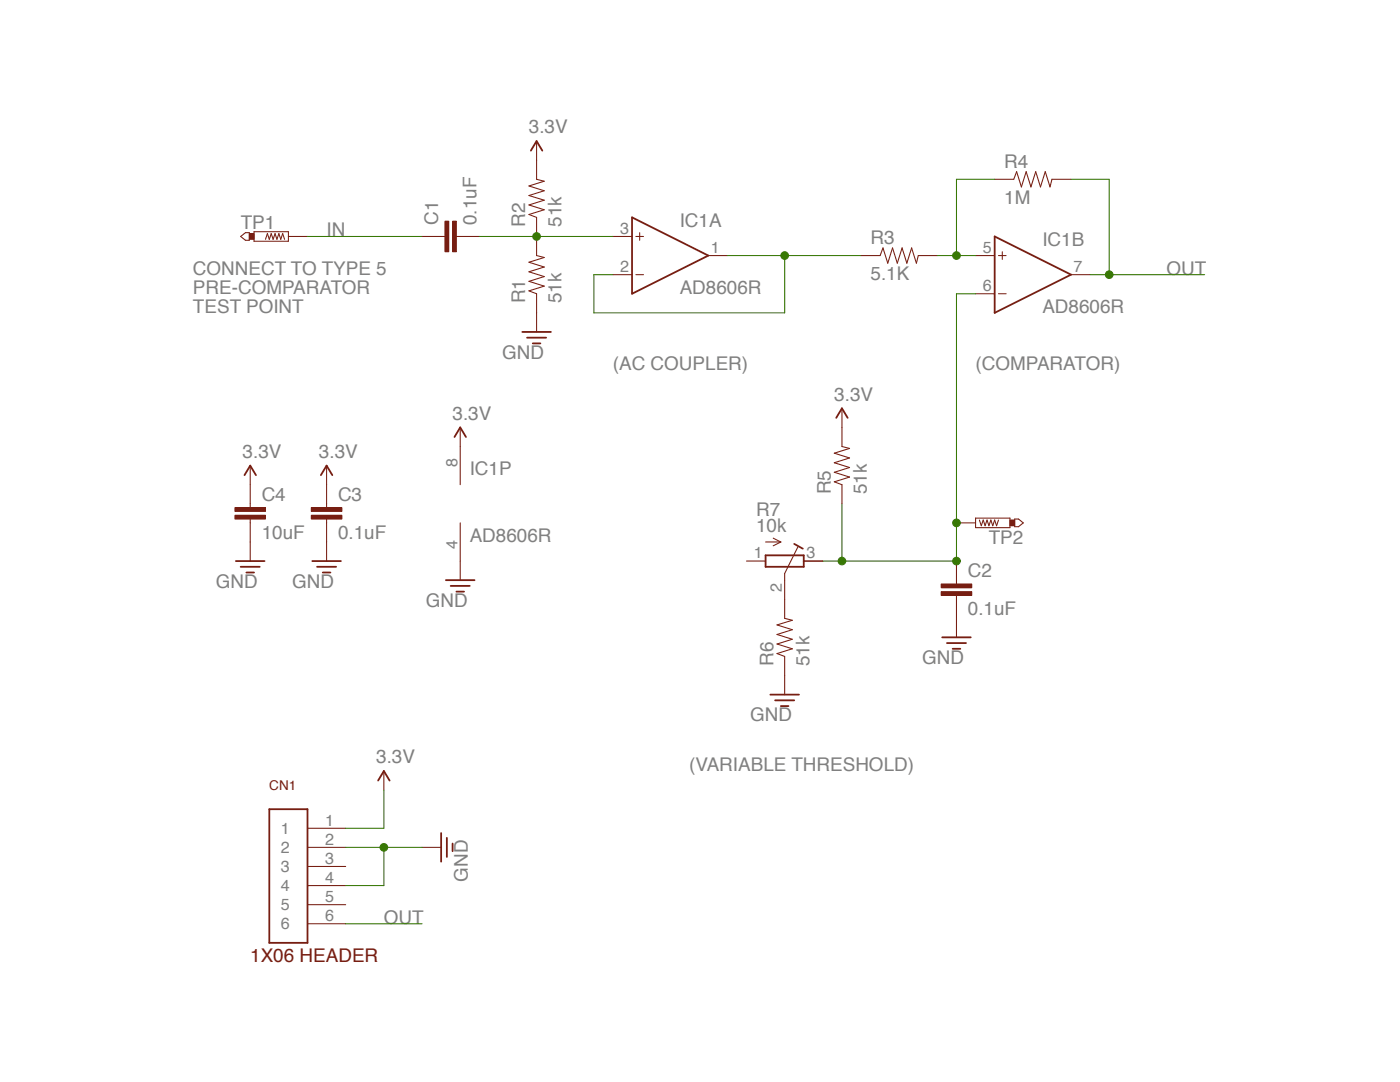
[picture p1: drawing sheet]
<?xml version="1.0" encoding="utf-8"?>
<!DOCTYPE eagle SYSTEM "eagle.dtd">
<eagle version="6.5.0">
<drawing>
<settings>
<setting alwaysvectorfont="no"/>
<setting verticaltext="up"/>
</settings>
<grid distance="0.1" unitdist="inch" unit="inch" style="lines" multiple="1" display="yes" altdistance="0.01" altunitdist="inch" altunit="inch"/>
<schematic xreflabel="%F%N/%S.%C%R" xrefpart="/%S.%C%R">
<libraries>
<library name="arm">
<symbols>
<symbol name="CAP">
<wire x1="0" y1="2.54" x2="0" y2="2.032" width="0.1524" layer="94"/>
<wire x1="0" y1="0" x2="0" y2="0.508" width="0.1524" layer="94"/>
<text x="1.524" y="2.921" size="1.778" layer="95">&gt;NAME</text>
<text x="1.524" y="-2.159" size="1.778" layer="96">&gt;VALUE</text>
<rectangle x1="-2.032" y1="0.508" x2="2.032" y2="1.016" layer="94"/>
<rectangle x1="-2.032" y1="1.524" x2="2.032" y2="2.032" layer="94"/>
<pin name="1" x="0" y="5.08" visible="off" length="short" direction="pas" swaplevel="1" rot="R270"/>
<pin name="2" x="0" y="-2.54" visible="off" length="short" direction="pas" swaplevel="1" rot="R90"/>
</symbol>
<symbol name="RESISTOR">
<wire x1="-2.54" y1="0" x2="-2.159" y2="1.016" width="0.1524" layer="94"/>
<wire x1="-2.159" y1="1.016" x2="-1.524" y2="-1.016" width="0.1524" layer="94"/>
<wire x1="-1.524" y1="-1.016" x2="-0.889" y2="1.016" width="0.1524" layer="94"/>
<wire x1="-0.889" y1="1.016" x2="-0.254" y2="-1.016" width="0.1524" layer="94"/>
<wire x1="-0.254" y1="-1.016" x2="0.381" y2="1.016" width="0.1524" layer="94"/>
<wire x1="0.381" y1="1.016" x2="1.016" y2="-1.016" width="0.1524" layer="94"/>
<wire x1="1.016" y1="-1.016" x2="1.651" y2="1.016" width="0.1524" layer="94"/>
<wire x1="1.651" y1="1.016" x2="2.286" y2="-1.016" width="0.1524" layer="94"/>
<wire x1="2.286" y1="-1.016" x2="2.54" y2="0" width="0.1524" layer="94"/>
<text x="-3.81" y="1.4986" size="1.778" layer="95">&gt;NAME</text>
<text x="-3.81" y="-3.302" size="1.778" layer="96">&gt;VALUE</text>
<pin name="2" x="5.08" y="0" visible="off" length="short" direction="pas" swaplevel="1" rot="R180"/>
<pin name="1" x="-5.08" y="0" visible="off" length="short" direction="pas" swaplevel="1"/>
</symbol>
<symbol name="GND">
<wire x1="-1.905" y1="0" x2="1.905" y2="0" width="0.254" layer="94"/>
<wire x1="-1.27" y1="-0.762" x2="1.27" y2="-0.762" width="0.254" layer="94"/>
<wire x1="-0.508" y1="-1.524" x2="0.508" y2="-1.524" width="0.254" layer="94"/>
<text x="-4.572" y="-3.556" size="1.778" layer="96">&gt;VALUE</text>
<pin name="GND" x="0" y="2.54" visible="off" length="short" direction="sup" rot="R270"/>
</symbol>
<symbol name="3.3V">
<wire x1="0.762" y1="1.27" x2="0" y2="2.54" width="0.254" layer="94"/>
<wire x1="0" y1="2.54" x2="-0.762" y2="1.27" width="0.254" layer="94"/>
<text x="-1.016" y="3.556" size="1.778" layer="96">&gt;VALUE</text>
<pin name="3.3V" x="0" y="0" visible="off" length="short" direction="sup" rot="R90"/>
</symbol>
<symbol name="1X06">
<wire x1="2.54" y1="7.62" x2="2.54" y2="-10.16" width="0.254" layer="94"/>
<wire x1="2.54" y1="-10.16" x2="-2.54" y2="-10.16" width="0.254" layer="94"/>
<wire x1="-2.54" y1="-10.16" x2="-2.54" y2="7.62" width="0.254" layer="94"/>
<wire x1="-2.54" y1="7.62" x2="2.54" y2="7.62" width="0.254" layer="94"/>
<text x="-2.54" y="10.16" size="1.27" layer="94">&gt;NAME</text>
<text x="-5.08" y="-12.7" size="1.778" layer="94">1X06 HEADER</text>
<pin name="1" x="7.62" y="5.08" length="middle" rot="R180"/>
<pin name="2" x="7.62" y="2.54" length="middle" rot="R180"/>
<pin name="3" x="7.62" y="0" length="middle" rot="R180"/>
<pin name="4" x="7.62" y="-2.54" length="middle" rot="R180"/>
<pin name="5" x="7.62" y="-5.08" length="middle" rot="R180"/>
<pin name="6" x="7.62" y="-7.62" length="middle" rot="R180"/>
</symbol>
</symbols>
<devicesets>
<deviceset name="CAP" prefix="C" uservalue="yes">
<gates>
<gate name="G$1" symbol="CAP" x="0" y="0"/>
</gates>
<devices>
<device name="0603" package="0603">
<connects>
<connect gate="G$1" pin="1" pad="1"/>
<connect gate="G$1" pin="2" pad="2"/>
</connects>
<technologies>
<technology name=""/>
</technologies>
</device>
<device name="PTH" package="CAP-PTH-SMALL">
<connects>
<connect gate="G$1" pin="1" pad="1"/>
<connect gate="G$1" pin="2" pad="2"/>
</connects>
<technologies>
<technology name=""/>
</technologies>
</device>
<device name="PTH2" package="CAP-PTH-SMALL2">
<connects>
<connect gate="G$1" pin="1" pad="1"/>
<connect gate="G$1" pin="2" pad="2"/>
</connects>
<technologies>
<technology name=""/>
</technologies>
</device>
<device name="0402" package="C0402">
<connects>
<connect gate="G$1" pin="1" pad="1"/>
<connect gate="G$1" pin="2" pad="2"/>
</connects>
<technologies>
<technology name=""/>
</technologies>
</device>
<device name="0805" package="0805">
<connects>
<connect gate="G$1" pin="1" pad="1"/>
<connect gate="G$1" pin="2" pad="2"/>
</connects>
<technologies>
<technology name=""/>
</technologies>
</device>
</devices>
</deviceset>
<deviceset name="RESISTOR" prefix="R" uservalue="yes">
<gates>
<gate name="G$1" symbol="RESISTOR" x="0" y="0"/>
</gates>
<devices>
<device name="1206" package="1206">
<connects>
<connect gate="G$1" pin="1" pad="1"/>
<connect gate="G$1" pin="2" pad="2"/>
</connects>
<technologies>
<technology name=""/>
</technologies>
</device>
<device name="0603" package="0603">
<connects>
<connect gate="G$1" pin="1" pad="1"/>
<connect gate="G$1" pin="2" pad="2"/>
</connects>
<technologies>
<technology name=""/>
</technologies>
</device>
<device name="PTH1" package="AXIAL-0.3">
<connects>
<connect gate="G$1" pin="1" pad="P$1"/>
<connect gate="G$1" pin="2" pad="P$2"/>
</connects>
<technologies>
<technology name=""/>
</technologies>
</device>
<device name="2010" package="R2010">
<connects>
<connect gate="G$1" pin="1" pad="1"/>
<connect gate="G$1" pin="2" pad="2"/>
</connects>
<technologies>
<technology name=""/>
</technologies>
</device>
<device name="0402" package="C0402">
<connects>
<connect gate="G$1" pin="1" pad="1"/>
<connect gate="G$1" pin="2" pad="2"/>
</connects>
<technologies>
<technology name=""/>
</technologies>
</device>
<device name="0805" package="0805">
<connects>
<connect gate="G$1" pin="1" pad="1"/>
<connect gate="G$1" pin="2" pad="2"/>
</connects>
<technologies>
<technology name=""/>
</technologies>
</device>
</devices>
</deviceset>
<deviceset name="GND" prefix="GND">
<gates>
<gate name="1" symbol="GND" x="0" y="0"/>
</gates>
<devices>
<device name="">
<technologies>
<technology name=""/>
</technologies>
</device>
</devices>
</deviceset>
<deviceset name="3.3V" prefix="P+">
<gates>
<gate name="G$1" symbol="3.3V" x="0" y="0"/>
</gates>
<devices>
<device name="">
<technologies>
<technology name=""/>
</technologies>
</device>
</devices>
</deviceset>
<deviceset name="1X06">
<gates>
<gate name="G$1" symbol="1X06" x="0" y="0"/>
</gates>
<devices>
<device name="" package="1X06">
<connects>
<connect gate="G$1" pin="1" pad="1"/>
<connect gate="G$1" pin="2" pad="2"/>
<connect gate="G$1" pin="3" pad="3"/>
<connect gate="G$1" pin="4" pad="4"/>
<connect gate="G$1" pin="5" pad="5"/>
<connect gate="G$1" pin="6" pad="6"/>
</connects>
<technologies>
<technology name=""/>
</technologies>
</device>
</devices>
</deviceset>
</devicesets>
</library>
<library name="analog-devices">
<symbols>
<symbol name="OP">
<wire x1="-2.54" y1="5.08" x2="-2.54" y2="-5.08" width="0.254" layer="94"/>
<wire x1="-2.54" y1="-5.08" x2="7.62" y2="0" width="0.254" layer="94"/>
<wire x1="7.62" y1="0" x2="-2.54" y2="5.08" width="0.254" layer="94"/>
<wire x1="-2.032" y1="2.54" x2="-1.016" y2="2.54" width="0.1524" layer="94"/>
<wire x1="-1.524" y1="3.048" x2="-1.524" y2="2.032" width="0.1524" layer="94"/>
<wire x1="-2.032" y1="-2.54" x2="-1.016" y2="-2.54" width="0.1524" layer="94"/>
<text x="3.81" y="3.81" size="1.778" layer="95">&gt;NAME</text>
<text x="3.81" y="-5.08" size="1.778" layer="96">&gt;VALUE</text>
<pin name="IN+" x="-5.08" y="2.54" visible="pad" length="short" direction="in"/>
<pin name="IN-" x="-5.08" y="-2.54" visible="pad" length="short" direction="in"/>
<pin name="OUT" x="10.16" y="0" visible="pad" length="short" direction="out" rot="R180"/>
</symbol>
<symbol name="PWR+-">
<text x="1.27" y="3.81" size="1.778" layer="95">&gt;NAME</text>
<text x="1.27" y="-5.08" size="1.778" layer="96">&gt;VALUE</text>
<pin name="V+" x="0" y="7.62" visible="pad" length="middle" direction="pwr" rot="R270"/>
<pin name="V-" x="0" y="-7.62" visible="pad" length="middle" direction="pwr" rot="R90"/>
</symbol>
</symbols>
<devicesets>
<deviceset name="AD8607" prefix="IC">
<gates>
<gate name="A" symbol="OP" x="-5.08" y="7.62"/>
<gate name="B" symbol="OP" x="-5.08" y="-7.62"/>
<gate name="P" symbol="PWR+-" x="12.7" y="0"/>
</gates>
<devices>
<device name="RM" package="MSOP08">
<connects>
<connect gate="A" pin="IN+" pad="3"/>
<connect gate="A" pin="IN-" pad="2"/>
<connect gate="A" pin="OUT" pad="1"/>
<connect gate="B" pin="IN+" pad="5"/>
<connect gate="B" pin="IN-" pad="6"/>
<connect gate="B" pin="OUT" pad="7"/>
<connect gate="P" pin="V+" pad="8"/>
<connect gate="P" pin="V-" pad="4"/>
</connects>
<technologies>
<technology name="">
<attribute name="MF" value="ALTERA CORPORATION" constant="no"/>
<attribute name="MPN" value="AD8607ARMZ-REEL" constant="no"/>
<attribute name="OC_FARNELL" value="1464990" constant="no"/>
<attribute name="OC_NEWARK" value="59K6925" constant="no"/>
</technology>
</technologies>
</device>
<device name="R" package="SO8">
<connects>
<connect gate="A" pin="IN+" pad="3"/>
<connect gate="A" pin="IN-" pad="2"/>
<connect gate="A" pin="OUT" pad="1"/>
<connect gate="B" pin="IN+" pad="5"/>
<connect gate="B" pin="IN-" pad="6"/>
<connect gate="B" pin="OUT" pad="7"/>
<connect gate="P" pin="V+" pad="8"/>
<connect gate="P" pin="V-" pad="4"/>
</connects>
<technologies>
<technology name="">
<attribute name="MF" value="" constant="no"/>
<attribute name="MPN" value="AD8607ARMZ-R2" constant="no"/>
<attribute name="OC_FARNELL" value="1651293" constant="no"/>
<attribute name="OC_NEWARK" value="19M8927" constant="no"/>
</technology>
</technologies>
</device>
</devices>
</deviceset>
</devicesets>
</library>
<library name="resistor">
<symbols>
<symbol name="R-TRIM">
<wire x1="0.762" y1="2.54" x2="0" y2="2.54" width="0.254" layer="94"/>
<wire x1="-0.762" y1="2.54" x2="-0.762" y2="-2.54" width="0.254" layer="94"/>
<wire x1="0.762" y1="-2.54" x2="0.762" y2="2.54" width="0.254" layer="94"/>
<wire x1="2.54" y1="0" x2="1.651" y2="0" width="0.1524" layer="94"/>
<wire x1="1.651" y1="0" x2="-1.8796" y2="1.7526" width="0.1524" layer="94"/>
<wire x1="0" y1="2.54" x2="0" y2="5.08" width="0.1524" layer="94"/>
<wire x1="0" y1="2.54" x2="-0.762" y2="2.54" width="0.254" layer="94"/>
<wire x1="-0.762" y1="-2.54" x2="0.762" y2="-2.54" width="0.254" layer="94"/>
<wire x1="-2.286" y1="1.27" x2="-1.651" y2="2.413" width="0.254" layer="94"/>
<wire x1="-2.54" y1="-2.54" x2="-2.54" y2="-0.508" width="0.1524" layer="94"/>
<wire x1="-2.54" y1="-0.508" x2="-3.048" y2="-1.524" width="0.1524" layer="94"/>
<wire x1="-2.54" y1="-0.508" x2="-2.032" y2="-1.524" width="0.1524" layer="94"/>
<text x="-5.969" y="-3.81" size="1.778" layer="95" rot="R90">&gt;NAME</text>
<text x="-3.81" y="-3.81" size="1.778" layer="96" rot="R90">&gt;VALUE</text>
<pin name="E" x="0" y="-5.08" visible="pad" length="short" direction="pas" rot="R90"/>
<pin name="A" x="0" y="5.08" visible="pad" length="short" direction="pas" rot="R270"/>
<pin name="S" x="5.08" y="0" visible="pad" length="short" direction="pas" rot="R180"/>
</symbol>
</symbols>
<devicesets>
<deviceset name="R-TRIMM" prefix="R" uservalue="yes">
<gates>
<gate name="G$1" symbol="R-TRIM" x="0" y="0"/>
</gates>
<devices>
<device name="3304W" package="RTRIM3304W">
<connects>
<connect gate="G$1" pin="A" pad="3"/>
<connect gate="G$1" pin="E" pad="1"/>
<connect gate="G$1" pin="S" pad="2"/>
</connects>
<technologies>
<technology name=""/>
</technologies>
</device>
<device name="3165W" package="RTRIM3165W">
<connects>
<connect gate="G$1" pin="A" pad="3"/>
<connect gate="G$1" pin="E" pad="1"/>
<connect gate="G$1" pin="S" pad="2"/>
</connects>
<technologies>
<technology name=""/>
</technologies>
</device>
<device name="3202" package="RTRIM3202">
<connects>
<connect gate="G$1" pin="A" pad="3"/>
<connect gate="G$1" pin="E" pad="1"/>
<connect gate="G$1" pin="S" pad="2"/>
</connects>
<technologies>
<technology name=""/>
</technologies>
</device>
<device name="3314J" package="RTRIM3314J">
<connects>
<connect gate="G$1" pin="A" pad="3"/>
<connect gate="G$1" pin="E" pad="1"/>
<connect gate="G$1" pin="S" pad="2"/>
</connects>
<technologies>
<technology name=""/>
</technologies>
</device>
<device name="4G/J" package="RTRIM4G/J">
<connects>
<connect gate="G$1" pin="A" pad="3"/>
<connect gate="G$1" pin="E" pad="1"/>
<connect gate="G$1" pin="S" pad="2"/>
</connects>
<technologies>
<technology name=""/>
</technologies>
</device>
<device name="CVR42A" package="RTRIMCVR42A">
<connects>
<connect gate="G$1" pin="A" pad="3"/>
<connect gate="G$1" pin="E" pad="1"/>
<connect gate="G$1" pin="S" pad="2"/>
</connects>
<technologies>
<technology name=""/>
</technologies>
</device>
<device name="3214W" package="RTRIM3214W">
<connects>
<connect gate="G$1" pin="A" pad="3"/>
<connect gate="G$1" pin="E" pad="1"/>
<connect gate="G$1" pin="S" pad="2"/>
</connects>
<technologies>
<technology name=""/>
</technologies>
</device>
<device name="3224G" package="RTRIM3224G">
<connects>
<connect gate="G$1" pin="A" pad="3"/>
<connect gate="G$1" pin="E" pad="1"/>
<connect gate="G$1" pin="S" pad="2"/>
</connects>
<technologies>
<technology name=""/>
</technologies>
</device>
<device name="3224J" package="RTRIM3224J">
<connects>
<connect gate="G$1" pin="A" pad="3"/>
<connect gate="G$1" pin="E" pad="1"/>
<connect gate="G$1" pin="S" pad="2"/>
</connects>
<technologies>
<technology name=""/>
</technologies>
</device>
<device name="3224X" package="RTRIM3224X">
<connects>
<connect gate="G$1" pin="A" pad="3"/>
<connect gate="G$1" pin="E" pad="1"/>
<connect gate="G$1" pin="S" pad="2"/>
</connects>
<technologies>
<technology name=""/>
</technologies>
</device>
<device name="3103" package="RTRIM3103">
<connects>
<connect gate="G$1" pin="A" pad="3"/>
<connect gate="G$1" pin="E" pad="1"/>
<connect gate="G$1" pin="S" pad="2"/>
</connects>
<technologies>
<technology name=""/>
</technologies>
</device>
<device name="5W" package="RTRIM5W">
<connects>
<connect gate="G$1" pin="A" pad="3"/>
<connect gate="G$1" pin="E" pad="1"/>
<connect gate="G$1" pin="S" pad="2"/>
</connects>
<technologies>
<technology name=""/>
</technologies>
</device>
<device name="5X" package="RTRIM5X">
<connects>
<connect gate="G$1" pin="A" pad="3"/>
<connect gate="G$1" pin="E" pad="1"/>
<connect gate="G$1" pin="S" pad="2"/>
</connects>
<technologies>
<technology name=""/>
</technologies>
</device>
<device name="TSM53YJ" package="RTRIMTSM53YJ">
<connects>
<connect gate="G$1" pin="A" pad="3"/>
<connect gate="G$1" pin="E" pad="1"/>
<connect gate="G$1" pin="S" pad="2"/>
</connects>
<technologies>
<technology name=""/>
</technologies>
</device>
<device name="TSM53YL" package="RTRIMTSM53YL">
<connects>
<connect gate="G$1" pin="A" pad="3"/>
<connect gate="G$1" pin="E" pad="1"/>
<connect gate="G$1" pin="S" pad="2"/>
</connects>
<technologies>
<technology name=""/>
</technologies>
</device>
<device name="TS63X" package="RTRIMTS63X">
<connects>
<connect gate="G$1" pin="A" pad="3"/>
<connect gate="G$1" pin="E" pad="1"/>
<connect gate="G$1" pin="S" pad="2"/>
</connects>
<technologies>
<technology name=""/>
</technologies>
</device>
<device name="TS63Y" package="RTRIMTS63Y">
<connects>
<connect gate="G$1" pin="A" pad="3"/>
<connect gate="G$1" pin="E" pad="1"/>
<connect gate="G$1" pin="S" pad="2"/>
</connects>
<technologies>
<technology name=""/>
</technologies>
</device>
<device name="TS63Z" package="RTRIMTS63Z">
<connects>
<connect gate="G$1" pin="A" pad="3"/>
<connect gate="G$1" pin="E" pad="1"/>
<connect gate="G$1" pin="S" pad="2"/>
</connects>
<technologies>
<technology name=""/>
</technologies>
</device>
<device name="3296P" package="RTRIM3296P">
<connects>
<connect gate="G$1" pin="A" pad="3"/>
<connect gate="G$1" pin="E" pad="1"/>
<connect gate="G$1" pin="S" pad="2"/>
</connects>
<technologies>
<technology name=""/>
</technologies>
</device>
<device name="3296W" package="RTRIM3296W">
<connects>
<connect gate="G$1" pin="A" pad="3"/>
<connect gate="G$1" pin="E" pad="1"/>
<connect gate="G$1" pin="S" pad="2"/>
</connects>
<technologies>
<technology name=""/>
</technologies>
</device>
<device name="3296X" package="RTRIM3296X">
<connects>
<connect gate="G$1" pin="A" pad="3"/>
<connect gate="G$1" pin="E" pad="1"/>
<connect gate="G$1" pin="S" pad="2"/>
</connects>
<technologies>
<technology name=""/>
</technologies>
</device>
<device name="3296Y" package="RTRIM3296Y">
<connects>
<connect gate="G$1" pin="A" pad="3"/>
<connect gate="G$1" pin="E" pad="1"/>
<connect gate="G$1" pin="S" pad="2"/>
</connects>
<technologies>
<technology name=""/>
</technologies>
</device>
<device name="74W" package="RTRIM74W">
<connects>
<connect gate="G$1" pin="A" pad="3"/>
<connect gate="G$1" pin="E" pad="1"/>
<connect gate="G$1" pin="S" pad="2"/>
</connects>
<technologies>
<technology name=""/>
</technologies>
</device>
<device name="74X" package="RTRIM74X">
<connects>
<connect gate="G$1" pin="A" pad="3"/>
<connect gate="G$1" pin="E" pad="1"/>
<connect gate="G$1" pin="S" pad="2"/>
</connects>
<technologies>
<technology name=""/>
</technologies>
</device>
<device name="3224W" package="RTRIM3224W">
<connects>
<connect gate="G$1" pin="A" pad="3"/>
<connect gate="G$1" pin="E" pad="1"/>
<connect gate="G$1" pin="S" pad="2"/>
</connects>
<technologies>
<technology name=""/>
</technologies>
</device>
<device name="3339P" package="RTRIM3339P">
<connects>
<connect gate="G$1" pin="A" pad="3"/>
<connect gate="G$1" pin="E" pad="1"/>
<connect gate="G$1" pin="S" pad="2"/>
</connects>
<technologies>
<technology name=""/>
</technologies>
</device>
<device name="64P" package="RTRIM64P">
<connects>
<connect gate="G$1" pin="A" pad="3"/>
<connect gate="G$1" pin="E" pad="1"/>
<connect gate="G$1" pin="S" pad="2"/>
</connects>
<technologies>
<technology name=""/>
</technologies>
</device>
<device name="64W" package="RTRIM64W">
<connects>
<connect gate="G$1" pin="A" pad="3"/>
<connect gate="G$1" pin="E" pad="1"/>
<connect gate="G$1" pin="S" pad="2"/>
</connects>
<technologies>
<technology name=""/>
</technologies>
</device>
<device name="64X" package="RTRIM64X">
<connects>
<connect gate="G$1" pin="A" pad="3"/>
<connect gate="G$1" pin="E" pad="1"/>
<connect gate="G$1" pin="S" pad="2"/>
</connects>
<technologies>
<technology name=""/>
</technologies>
</device>
<device name="64Y" package="RTRIM64Y">
<connects>
<connect gate="G$1" pin="A" pad="3"/>
<connect gate="G$1" pin="E" pad="1"/>
<connect gate="G$1" pin="S" pad="2"/>
</connects>
<technologies>
<technology name=""/>
</technologies>
</device>
<device name="64Z" package="RTRIM64Z">
<connects>
<connect gate="G$1" pin="A" pad="3"/>
<connect gate="G$1" pin="E" pad="1"/>
<connect gate="G$1" pin="S" pad="2"/>
</connects>
<technologies>
<technology name=""/>
</technologies>
</device>
<device name="3059Y" package="RTRIM3059Y">
<connects>
<connect gate="G$1" pin="A" pad="3"/>
<connect gate="G$1" pin="E" pad="1"/>
<connect gate="G$1" pin="S" pad="2"/>
</connects>
<technologies>
<technology name=""/>
</technologies>
</device>
<device name="70Y" package="RTRIM70Y">
<connects>
<connect gate="G$1" pin="A" pad="3"/>
<connect gate="G$1" pin="E" pad="1"/>
<connect gate="G$1" pin="S" pad="2"/>
</connects>
<technologies>
<technology name=""/>
</technologies>
</device>
<device name="3374" package="RTRIM3374">
<connects>
<connect gate="G$1" pin="A" pad="3"/>
<connect gate="G$1" pin="E" pad="1"/>
<connect gate="G$1" pin="S" pad="2"/>
</connects>
<technologies>
<technology name=""/>
</technologies>
</device>
<device name="3299W" package="RTRIM3299W">
<connects>
<connect gate="G$1" pin="A" pad="3"/>
<connect gate="G$1" pin="E" pad="1"/>
<connect gate="G$1" pin="S" pad="2"/>
</connects>
<technologies>
<technology name=""/>
</technologies>
</device>
<device name="43P" package="RTRIM43P">
<connects>
<connect gate="G$1" pin="A" pad="1"/>
<connect gate="G$1" pin="E" pad="3"/>
<connect gate="G$1" pin="S" pad="2"/>
</connects>
<technologies>
<technology name=""/>
</technologies>
</device>
<device name="3006P" package="RTRIM3006P">
<connects>
<connect gate="G$1" pin="A" pad="1"/>
<connect gate="G$1" pin="E" pad="3"/>
<connect gate="G$1" pin="S" pad="2"/>
</connects>
<technologies>
<technology name=""/>
</technologies>
</device>
<device name="T18" package="RTRIMT18">
<connects>
<connect gate="G$1" pin="A" pad="1"/>
<connect gate="G$1" pin="E" pad="3"/>
<connect gate="G$1" pin="S" pad="2"/>
</connects>
<technologies>
<technology name=""/>
</technologies>
</device>
<device name="T93XA" package="RTRIMT93XA">
<connects>
<connect gate="G$1" pin="A" pad="1"/>
<connect gate="G$1" pin="E" pad="3"/>
<connect gate="G$1" pin="S" pad="2"/>
</connects>
<technologies>
<technology name=""/>
</technologies>
</device>
<device name="T93XB" package="RTRIMT93XB">
<connects>
<connect gate="G$1" pin="A" pad="1"/>
<connect gate="G$1" pin="E" pad="3"/>
<connect gate="G$1" pin="S" pad="2"/>
</connects>
<technologies>
<technology name=""/>
</technologies>
</device>
<device name="T93YA" package="RTRIMT93YA">
<connects>
<connect gate="G$1" pin="A" pad="1"/>
<connect gate="G$1" pin="E" pad="3"/>
<connect gate="G$1" pin="S" pad="2"/>
</connects>
<technologies>
<technology name=""/>
</technologies>
</device>
<device name="T93YB" package="RTRIMT93YB">
<connects>
<connect gate="G$1" pin="A" pad="1"/>
<connect gate="G$1" pin="E" pad="3"/>
<connect gate="G$1" pin="S" pad="2"/>
</connects>
<technologies>
<technology name=""/>
</technologies>
</device>
</devices>
</deviceset>
</devicesets>
</library>
<library name="testpad">
<symbols>
<symbol name="PS">
<wire x1="0.635" y1="-4.572" x2="-0.635" y2="-4.572" width="0.1524" layer="94"/>
<wire x1="0.635" y1="-4.572" x2="0.635" y2="0" width="0.1524" layer="94"/>
<wire x1="0.635" y1="0" x2="-0.635" y2="0" width="0.1524" layer="94"/>
<wire x1="-0.635" y1="0" x2="-0.635" y2="-4.572" width="0.1524" layer="94"/>
<wire x1="0.381" y1="-3.048" x2="-0.381" y2="-2.794" width="0.1524" layer="94"/>
<wire x1="-0.381" y1="-2.794" x2="0.381" y2="-2.54" width="0.1524" layer="94"/>
<wire x1="0.381" y1="-2.54" x2="-0.381" y2="-2.286" width="0.1524" layer="94"/>
<wire x1="-0.381" y1="-2.286" x2="0.381" y2="-2.032" width="0.1524" layer="94"/>
<wire x1="0.381" y1="-2.032" x2="-0.381" y2="-1.778" width="0.1524" layer="94"/>
<wire x1="-0.381" y1="-1.778" x2="0.381" y2="-1.524" width="0.1524" layer="94"/>
<wire x1="0.381" y1="-1.524" x2="-0.381" y2="-1.27" width="0.1524" layer="94"/>
<wire x1="-0.381" y1="-1.27" x2="0.381" y2="-1.016" width="0.1524" layer="94"/>
<wire x1="0.381" y1="-1.016" x2="-0.381" y2="-0.762" width="0.1524" layer="94"/>
<wire x1="-0.381" y1="-0.762" x2="0.381" y2="-0.508" width="0.1524" layer="94"/>
<wire x1="0.508" y1="-5.207" x2="-0.508" y2="-5.207" width="0.1524" layer="94"/>
<wire x1="-0.508" y1="-5.207" x2="-0.508" y2="-5.715" width="0.1524" layer="94"/>
<wire x1="-0.508" y1="-5.715" x2="0" y2="-6.35" width="0.1524" layer="94"/>
<wire x1="0" y1="-6.35" x2="0.508" y2="-5.715" width="0.1524" layer="94"/>
<wire x1="0.508" y1="-5.715" x2="0.508" y2="-5.207" width="0.1524" layer="94"/>
<text x="-1.016" y="-6.35" size="1.778" layer="95" rot="R90">&gt;NAME</text>
<text x="1.27" y="-2.54" size="1.778" layer="97">&gt;TP_SIGNAL_NAME</text>
<rectangle x1="-0.381" y1="-5.207" x2="0.381" y2="-4.572" layer="94"/>
<pin name="TP" x="0" y="2.54" visible="off" length="short" direction="in" rot="R270"/>
</symbol>
</symbols>
<devicesets>
<deviceset name="PTR1" prefix="TP">
<gates>
<gate name="G$1" symbol="PS" x="0" y="0"/>
</gates>
<devices>
<device name="B1,27" package="B1,27">
<connects>
<connect gate="G$1" pin="TP" pad="TP"/>
</connects>
<technologies>
<technology name="">
<attribute name="TP_SIGNAL_NAME" value="" constant="no"/>
</technology>
</technologies>
</device>
<device name="B2,54" package="B2,54">
<connects>
<connect gate="G$1" pin="TP" pad="TP"/>
</connects>
<technologies>
<technology name="">
<attribute name="TP_SIGNAL_NAME" value="" constant="no"/>
</technology>
</technologies>
</device>
<device name="PAD1-13" package="P1-13">
<connects>
<connect gate="G$1" pin="TP" pad="TP"/>
</connects>
<technologies>
<technology name="">
<attribute name="TP_SIGNAL_NAME" value="" constant="no"/>
</technology>
</technologies>
</device>
<device name="PAD1-13Y" package="P1-13Y">
<connects>
<connect gate="G$1" pin="TP" pad="TP"/>
</connects>
<technologies>
<technology name="">
<attribute name="TP_SIGNAL_NAME" value="" constant="no"/>
</technology>
</technologies>
</device>
<device name="PAD1-17" package="P1-17">
<connects>
<connect gate="G$1" pin="TP" pad="TP"/>
</connects>
<technologies>
<technology name="">
<attribute name="TP_SIGNAL_NAME" value="" constant="no"/>
</technology>
</technologies>
</device>
<device name="PAD1-17Y" package="P1-17Y">
<connects>
<connect gate="G$1" pin="TP" pad="TP"/>
</connects>
<technologies>
<technology name="">
<attribute name="TP_SIGNAL_NAME" value="" constant="no"/>
</technology>
</technologies>
</device>
<device name="PAD1-20" package="P1-20">
<connects>
<connect gate="G$1" pin="TP" pad="TP"/>
</connects>
<technologies>
<technology name="">
<attribute name="TP_SIGNAL_NAME" value="" constant="no"/>
</technology>
</technologies>
</device>
<device name="PAD1-20Y" package="P1-20Y">
<connects>
<connect gate="G$1" pin="TP" pad="TP"/>
</connects>
<technologies>
<technology name="">
<attribute name="TP_SIGNAL_NAME" value="" constant="no"/>
</technology>
</technologies>
</device>
<device name="TP06R" package="TP06R">
<connects>
<connect gate="G$1" pin="TP" pad="TP"/>
</connects>
<technologies>
<technology name="">
<attribute name="TP_SIGNAL_NAME" value="" constant="no"/>
</technology>
</technologies>
</device>
<device name="TP06SQ" package="TP06SQ">
<connects>
<connect gate="G$1" pin="TP" pad="TP"/>
</connects>
<technologies>
<technology name="">
<attribute name="TP_SIGNAL_NAME" value="" constant="no"/>
</technology>
</technologies>
</device>
<device name="TP07R" package="TP07R">
<connects>
<connect gate="G$1" pin="TP" pad="TP"/>
</connects>
<technologies>
<technology name="">
<attribute name="TP_SIGNAL_NAME" value="" constant="no"/>
</technology>
</technologies>
</device>
<device name="TP07SQ" package="TP07SQ">
<connects>
<connect gate="G$1" pin="TP" pad="TP"/>
</connects>
<technologies>
<technology name="">
<attribute name="TP_SIGNAL_NAME" value="" constant="no"/>
</technology>
</technologies>
</device>
<device name="TP08R" package="TP08R">
<connects>
<connect gate="G$1" pin="TP" pad="TP"/>
</connects>
<technologies>
<technology name="">
<attribute name="TP_SIGNAL_NAME" value="" constant="no"/>
</technology>
</technologies>
</device>
<device name="TP08SQ" package="TP08SQ">
<connects>
<connect gate="G$1" pin="TP" pad="TP"/>
</connects>
<technologies>
<technology name="">
<attribute name="TP_SIGNAL_NAME" value="" constant="no"/>
</technology>
</technologies>
</device>
<device name="TP09R" package="TP09R">
<connects>
<connect gate="G$1" pin="TP" pad="TP"/>
</connects>
<technologies>
<technology name="">
<attribute name="TP_SIGNAL_NAME" value="" constant="no"/>
</technology>
</technologies>
</device>
<device name="TP09SQ" package="TP09SQ">
<connects>
<connect gate="G$1" pin="TP" pad="TP"/>
</connects>
<technologies>
<technology name="">
<attribute name="TP_SIGNAL_NAME" value="" constant="no"/>
</technology>
</technologies>
</device>
<device name="TP10R" package="TP10R">
<connects>
<connect gate="G$1" pin="TP" pad="TP"/>
</connects>
<technologies>
<technology name="">
<attribute name="TP_SIGNAL_NAME" value="" constant="no"/>
</technology>
</technologies>
</device>
<device name="TP10SQ" package="TP10SQ">
<connects>
<connect gate="G$1" pin="TP" pad="TP"/>
</connects>
<technologies>
<technology name="">
<attribute name="TP_SIGNAL_NAME" value="" constant="no"/>
</technology>
</technologies>
</device>
<device name="TP11R" package="TP11R">
<connects>
<connect gate="G$1" pin="TP" pad="TP"/>
</connects>
<technologies>
<technology name="">
<attribute name="TP_SIGNAL_NAME" value="" constant="no"/>
</technology>
</technologies>
</device>
<device name="TP11SQ" package="TP11SQ">
<connects>
<connect gate="G$1" pin="TP" pad="TP"/>
</connects>
<technologies>
<technology name="">
<attribute name="TP_SIGNAL_NAME" value="" constant="no"/>
</technology>
</technologies>
</device>
<device name="TP12SQ" package="TP12SQ">
<connects>
<connect gate="G$1" pin="TP" pad="TP"/>
</connects>
<technologies>
<technology name="">
<attribute name="TP_SIGNAL_NAME" value="" constant="no"/>
</technology>
</technologies>
</device>
<device name="TP12R" package="TP12R">
<connects>
<connect gate="G$1" pin="TP" pad="TP"/>
</connects>
<technologies>
<technology name="">
<attribute name="TP_SIGNAL_NAME" value="" constant="no"/>
</technology>
</technologies>
</device>
<device name="TP13R" package="TP13R">
<connects>
<connect gate="G$1" pin="TP" pad="TP"/>
</connects>
<technologies>
<technology name="">
<attribute name="TP_SIGNAL_NAME" value="" constant="no"/>
</technology>
</technologies>
</device>
<device name="TP14R" package="TP14R">
<connects>
<connect gate="G$1" pin="TP" pad="TP"/>
</connects>
<technologies>
<technology name="">
<attribute name="TP_SIGNAL_NAME" value="" constant="no"/>
</technology>
</technologies>
</device>
<device name="TP15R" package="TP15R">
<connects>
<connect gate="G$1" pin="TP" pad="TP"/>
</connects>
<technologies>
<technology name="">
<attribute name="TP_SIGNAL_NAME" value="" constant="no"/>
</technology>
</technologies>
</device>
<device name="TP16R" package="TP16R">
<connects>
<connect gate="G$1" pin="TP" pad="TP"/>
</connects>
<technologies>
<technology name="">
<attribute name="TP_SIGNAL_NAME" value="" constant="no"/>
</technology>
</technologies>
</device>
<device name="TP17R" package="TP17R">
<connects>
<connect gate="G$1" pin="TP" pad="TP"/>
</connects>
<technologies>
<technology name="">
<attribute name="TP_SIGNAL_NAME" value="" constant="no"/>
</technology>
</technologies>
</device>
<device name="TP18R" package="TP18R">
<connects>
<connect gate="G$1" pin="TP" pad="TP"/>
</connects>
<technologies>
<technology name="">
<attribute name="TP_SIGNAL_NAME" value="" constant="no"/>
</technology>
</technologies>
</device>
<device name="TP19R" package="TP19R">
<connects>
<connect gate="G$1" pin="TP" pad="TP"/>
</connects>
<technologies>
<technology name="">
<attribute name="TP_SIGNAL_NAME" value="" constant="no"/>
</technology>
</technologies>
</device>
<device name="TP20R" package="TP20R">
<connects>
<connect gate="G$1" pin="TP" pad="TP"/>
</connects>
<technologies>
<technology name="">
<attribute name="TP_SIGNAL_NAME" value="" constant="no"/>
</technology>
</technologies>
</device>
<device name="TP13SQ" package="TP13SQ">
<connects>
<connect gate="G$1" pin="TP" pad="TP"/>
</connects>
<technologies>
<technology name="">
<attribute name="TP_SIGNAL_NAME" value="" constant="no"/>
</technology>
</technologies>
</device>
<device name="TP14SQ" package="TP14SQ">
<connects>
<connect gate="G$1" pin="TP" pad="TP"/>
</connects>
<technologies>
<technology name="">
<attribute name="TP_SIGNAL_NAME" value="" constant="no"/>
</technology>
</technologies>
</device>
<device name="TP15SQ" package="TP15SQ">
<connects>
<connect gate="G$1" pin="TP" pad="TP"/>
</connects>
<technologies>
<technology name="">
<attribute name="TP_SIGNAL_NAME" value="" constant="no"/>
</technology>
</technologies>
</device>
<device name="TP16SQ" package="TP16SQ">
<connects>
<connect gate="G$1" pin="TP" pad="TP"/>
</connects>
<technologies>
<technology name="">
<attribute name="TP_SIGNAL_NAME" value="" constant="no"/>
</technology>
</technologies>
</device>
<device name="TP17SQ" package="TP17SQ">
<connects>
<connect gate="G$1" pin="TP" pad="TP"/>
</connects>
<technologies>
<technology name="">
<attribute name="TP_SIGNAL_NAME" value="" constant="no"/>
</technology>
</technologies>
</device>
<device name="TP18SQ" package="TP18SQ">
<connects>
<connect gate="G$1" pin="TP" pad="TP"/>
</connects>
<technologies>
<technology name="">
<attribute name="TP_SIGNAL_NAME" value="" constant="no"/>
</technology>
</technologies>
</device>
<device name="TP19SQ" package="TP19SQ">
<connects>
<connect gate="G$1" pin="TP" pad="TP"/>
</connects>
<technologies>
<technology name="">
<attribute name="TP_SIGNAL_NAME" value="" constant="no"/>
</technology>
</technologies>
</device>
<device name="TP20SQ" package="TP20SQ">
<connects>
<connect gate="G$1" pin="TP" pad="TP"/>
</connects>
<technologies>
<technology name="">
<attribute name="TP_SIGNAL_NAME" value="" constant="no"/>
</technology>
</technologies>
</device>
</devices>
</deviceset>
</devicesets>
</library>
</libraries>
<attributes>
</attributes>
<variantdefs>
</variantdefs>
<classes>
<class number="0" name="default" width="0" drill="0">
</class>
</classes>
<parts>
<part name="C1" library="arm" deviceset="CAP" device="0603" value="0.1uF"/>
<part name="R1" library="arm" deviceset="RESISTOR" device="0603" value="51k"/>
<part name="R2" library="arm" deviceset="RESISTOR" device="0603" value="51k"/>
<part name="IC1" library="analog-devices" deviceset="AD8607" device="R" value="AD8606R"/>
<part name="R3" library="arm" deviceset="RESISTOR" device="0603" value="5.1K"/>
<part name="R4" library="arm" deviceset="RESISTOR" device="0603" value="1M"/>
<part name="GND1" library="arm" deviceset="GND" device=""/>
<part name="GND2" library="arm" deviceset="GND" device=""/>
<part name="R5" library="arm" deviceset="RESISTOR" device="0603" value="51k"/>
<part name="R6" library="arm" deviceset="RESISTOR" device="0603" value="51k"/>
<part name="C2" library="arm" deviceset="CAP" device="0603" value="0.1uF"/>
<part name="C3" library="arm" deviceset="CAP" device="0603" value="0.1uF"/>
<part name="C4" library="arm" deviceset="CAP" device="0603" value="10uF"/>
<part name="R7" library="resistor" deviceset="R-TRIMM" device="3299W" value="10k"/>
<part name="P+1" library="arm" deviceset="3.3V" device="" value="3.3V"/>
<part name="P+2" library="arm" deviceset="3.3V" device="" value="3.3V"/>
<part name="P+3" library="arm" deviceset="3.3V" device="" value="3.3V"/>
<part name="P+4" library="arm" deviceset="3.3V" device="" value="3.3V"/>
<part name="P+5" library="arm" deviceset="3.3V" device="" value="3.3V"/>
<part name="GND3" library="arm" deviceset="GND" device=""/>
<part name="GND4" library="arm" deviceset="GND" device=""/>
<part name="GND5" library="arm" deviceset="GND" device=""/>
<part name="GND6" library="arm" deviceset="GND" device=""/>
<part name="CN1" library="arm" deviceset="1X06" device=""/>
<part name="P+6" library="arm" deviceset="3.3V" device="" value="3.3V"/>
<part name="GND7" library="arm" deviceset="GND" device=""/>
<part name="TP1" library="testpad" deviceset="PTR1" device="PAD1-13"/>
<part name="TP2" library="testpad" deviceset="PTR1" device="PAD1-13">
<attribute name="TP_SIGNAL_NAME" value=""/>
</part>
</parts>
<sheets>
<sheet>
<plain>
<text x="27.94" y="5.08" size="1.778" layer="97">(AC COUPLER)</text>
<text x="76.2" y="5.08" size="1.778" layer="97">(COMPARATOR)</text>
<text x="38.1" y="-48.26" size="1.778" layer="97">(VARIABLE THRESHOLD)</text>
<text x="-27.94" y="17.78" size="1.778" layer="97">CONNECT TO TYPE 5</text>
<text x="-27.94" y="15.24" size="1.778" layer="97">PRE-COMPARATOR</text>
<text x="-27.94" y="12.7" size="1.778" layer="97">TEST POINT</text>
</plain>
<instances>
<instance part="C1" gate="G$1" x="7.62" y="22.86" rot="R90"/>
<instance part="R1" gate="G$1" x="17.78" y="17.78" rot="R90"/>
<instance part="R2" gate="G$1" x="17.78" y="27.94" rot="R90"/>
<instance part="IC1" gate="A" x="33.02" y="20.32"/>
<instance part="IC1" gate="B" x="81.28" y="17.78"/>
<instance part="IC1" gate="P" x="7.62" y="-12.7"/>
<instance part="R3" gate="G$1" x="66.04" y="20.32"/>
<instance part="R4" gate="G$1" x="83.82" y="30.48"/>
<instance part="GND1" gate="1" x="7.62" y="-22.86"/>
<instance part="GND2" gate="1" x="17.78" y="10.16"/>
<instance part="R5" gate="G$1" x="58.42" y="-7.62" rot="R90"/>
<instance part="R6" gate="G$1" x="50.8" y="-30.48" rot="R90"/>
<instance part="C2" gate="G$1" x="73.66" y="-25.4"/>
<instance part="C3" gate="G$1" x="-10.16" y="-15.24"/>
<instance part="C4" gate="G$1" x="-20.32" y="-15.24"/>
<instance part="R7" gate="G$1" x="50.8" y="-20.32" rot="R270"/>
<instance part="P+1" gate="G$1" x="7.62" y="-5.08"/>
<instance part="P+2" gate="G$1" x="-10.16" y="-10.16"/>
<instance part="P+3" gate="G$1" x="-20.32" y="-10.16"/>
<instance part="P+4" gate="G$1" x="17.78" y="33.02"/>
<instance part="P+5" gate="G$1" x="58.42" y="-2.54"/>
<instance part="GND3" gate="1" x="-20.32" y="-20.32"/>
<instance part="GND4" gate="1" x="-10.16" y="-20.32"/>
<instance part="GND5" gate="1" x="50.8" y="-38.1"/>
<instance part="GND6" gate="1" x="73.66" y="-30.48"/>
<instance part="CN1" gate="G$1" x="-15.24" y="-60.96"/>
<instance part="P+6" gate="G$1" x="-2.54" y="-50.8"/>
<instance part="GND7" gate="1" x="5.08" y="-58.42" rot="R90"/>
<instance part="TP1" gate="G$1" x="-15.24" y="22.86" rot="R270"/>
<instance part="TP2" gate="G$1" x="76.2" y="-15.24" rot="R90"/>
</instances>
<busses>
</busses>
<nets>
<net name="N$2" class="0">
<segment>
<pinref part="C1" gate="G$1" pin="2"/>
<pinref part="IC1" gate="A" pin="IN+"/>
<wire x1="10.16" y1="22.86" x2="17.78" y2="22.86" width="0.1524" layer="91"/>
<pinref part="R1" gate="G$1" pin="2"/>
<pinref part="R2" gate="G$1" pin="1"/>
<junction x="17.78" y="22.86"/>
<wire x1="17.78" y1="22.86" x2="27.94" y2="22.86" width="0.1524" layer="91"/>
</segment>
</net>
<net name="N$3" class="0">
<segment>
<pinref part="IC1" gate="A" pin="IN-"/>
<wire x1="27.94" y1="17.78" x2="25.4" y2="17.78" width="0.1524" layer="91"/>
<wire x1="25.4" y1="17.78" x2="25.4" y2="12.7" width="0.1524" layer="91"/>
<wire x1="25.4" y1="12.7" x2="50.8" y2="12.7" width="0.1524" layer="91"/>
<wire x1="50.8" y1="12.7" x2="50.8" y2="20.32" width="0.1524" layer="91"/>
<pinref part="IC1" gate="A" pin="OUT"/>
<wire x1="43.18" y1="20.32" x2="50.8" y2="20.32" width="0.1524" layer="91"/>
<pinref part="R3" gate="G$1" pin="1"/>
<wire x1="50.8" y1="20.32" x2="60.96" y2="20.32" width="0.1524" layer="91"/>
<junction x="50.8" y="20.32"/>
</segment>
</net>
<net name="N$4" class="0">
<segment>
<pinref part="R3" gate="G$1" pin="2"/>
<pinref part="IC1" gate="B" pin="IN+"/>
<wire x1="71.12" y1="20.32" x2="73.66" y2="20.32" width="0.1524" layer="91"/>
<wire x1="73.66" y1="20.32" x2="76.2" y2="20.32" width="0.1524" layer="91"/>
<wire x1="73.66" y1="20.32" x2="73.66" y2="30.48" width="0.1524" layer="91"/>
<pinref part="R4" gate="G$1" pin="1"/>
<wire x1="73.66" y1="30.48" x2="78.74" y2="30.48" width="0.1524" layer="91"/>
<junction x="73.66" y="20.32"/>
</segment>
</net>
<net name="GND" class="0">
<segment>
<pinref part="IC1" gate="P" pin="V-"/>
<pinref part="GND1" gate="1" pin="GND"/>
</segment>
<segment>
<pinref part="R1" gate="G$1" pin="1"/>
<pinref part="GND2" gate="1" pin="GND"/>
</segment>
<segment>
<pinref part="C4" gate="G$1" pin="2"/>
<pinref part="GND3" gate="1" pin="GND"/>
</segment>
<segment>
<pinref part="C3" gate="G$1" pin="2"/>
<pinref part="GND4" gate="1" pin="GND"/>
</segment>
<segment>
<pinref part="R6" gate="G$1" pin="1"/>
<pinref part="GND5" gate="1" pin="GND"/>
</segment>
<segment>
<pinref part="C2" gate="G$1" pin="2"/>
<pinref part="GND6" gate="1" pin="GND"/>
</segment>
<segment>
<pinref part="CN1" gate="G$1" pin="2"/>
<wire x1="-7.62" y1="-58.42" x2="-2.54" y2="-58.42" width="0.1524" layer="91"/>
<pinref part="CN1" gate="G$1" pin="4"/>
<wire x1="-2.54" y1="-58.42" x2="2.54" y2="-58.42" width="0.1524" layer="91"/>
<wire x1="-7.62" y1="-63.5" x2="-2.54" y2="-63.5" width="0.1524" layer="91"/>
<wire x1="-2.54" y1="-63.5" x2="-2.54" y2="-58.42" width="0.1524" layer="91"/>
<junction x="-2.54" y="-58.42"/>
<pinref part="GND7" gate="1" pin="GND"/>
</segment>
</net>
<net name="N$8" class="0">
<segment>
<pinref part="IC1" gate="B" pin="IN-"/>
<wire x1="76.2" y1="15.24" x2="73.66" y2="15.24" width="0.1524" layer="91"/>
<wire x1="73.66" y1="15.24" x2="73.66" y2="-15.24" width="0.1524" layer="91"/>
<pinref part="C2" gate="G$1" pin="1"/>
<junction x="73.66" y="-20.32"/>
<pinref part="R7" gate="G$1" pin="A"/>
<wire x1="73.66" y1="-15.24" x2="73.66" y2="-20.32" width="0.1524" layer="91"/>
<wire x1="55.88" y1="-20.32" x2="58.42" y2="-20.32" width="0.1524" layer="91"/>
<pinref part="R5" gate="G$1" pin="1"/>
<wire x1="58.42" y1="-20.32" x2="73.66" y2="-20.32" width="0.1524" layer="91"/>
<wire x1="58.42" y1="-12.7" x2="58.42" y2="-20.32" width="0.1524" layer="91"/>
<junction x="58.42" y="-20.32"/>
<pinref part="TP2" gate="G$1" pin="TP"/>
<junction x="73.66" y="-15.24"/>
</segment>
</net>
<net name="3.3V" class="0">
<segment>
<pinref part="IC1" gate="P" pin="V+"/>
<pinref part="P+1" gate="G$1" pin="3.3V"/>
</segment>
<segment>
<pinref part="C3" gate="G$1" pin="1"/>
<pinref part="P+2" gate="G$1" pin="3.3V"/>
</segment>
<segment>
<pinref part="C4" gate="G$1" pin="1"/>
<pinref part="P+3" gate="G$1" pin="3.3V"/>
</segment>
<segment>
<pinref part="R2" gate="G$1" pin="2"/>
<pinref part="P+4" gate="G$1" pin="3.3V"/>
</segment>
<segment>
<pinref part="R5" gate="G$1" pin="2"/>
<pinref part="P+5" gate="G$1" pin="3.3V"/>
</segment>
<segment>
<pinref part="CN1" gate="G$1" pin="1"/>
<wire x1="-7.62" y1="-55.88" x2="-2.54" y2="-55.88" width="0.1524" layer="91"/>
<wire x1="-2.54" y1="-55.88" x2="-2.54" y2="-50.8" width="0.1524" layer="91"/>
<pinref part="P+6" gate="G$1" pin="3.3V"/>
</segment>
</net>
<net name="IN" class="0">
<segment>
<pinref part="C1" gate="G$1" pin="1"/>
<wire x1="2.54" y1="22.86" x2="-12.7" y2="22.86" width="0.1524" layer="91"/>
<label x="-10.16" y="22.86" size="1.778" layer="95"/>
<pinref part="TP1" gate="G$1" pin="TP"/>
</segment>
</net>
<net name="OUT" class="0">
<segment>
<pinref part="CN1" gate="G$1" pin="6"/>
<wire x1="-7.62" y1="-68.58" x2="2.54" y2="-68.58" width="0.1524" layer="91"/>
<label x="-2.54" y="-68.58" size="1.778" layer="95"/>
</segment>
<segment>
<pinref part="IC1" gate="B" pin="OUT"/>
<wire x1="91.44" y1="17.78" x2="93.98" y2="17.78" width="0.1524" layer="91"/>
<pinref part="R4" gate="G$1" pin="2"/>
<wire x1="93.98" y1="17.78" x2="106.68" y2="17.78" width="0.1524" layer="91"/>
<wire x1="88.9" y1="30.48" x2="93.98" y2="30.48" width="0.1524" layer="91"/>
<wire x1="93.98" y1="30.48" x2="93.98" y2="17.78" width="0.1524" layer="91"/>
<junction x="93.98" y="17.78"/>
<label x="101.6" y="17.78" size="1.778" layer="95"/>
</segment>
</net>
<net name="N$1" class="0">
<segment>
<pinref part="R7" gate="G$1" pin="S"/>
<pinref part="R6" gate="G$1" pin="2"/>
</segment>
</net>
</nets>
</sheet>
</sheets>
</schematic>
</drawing>
</eagle>
